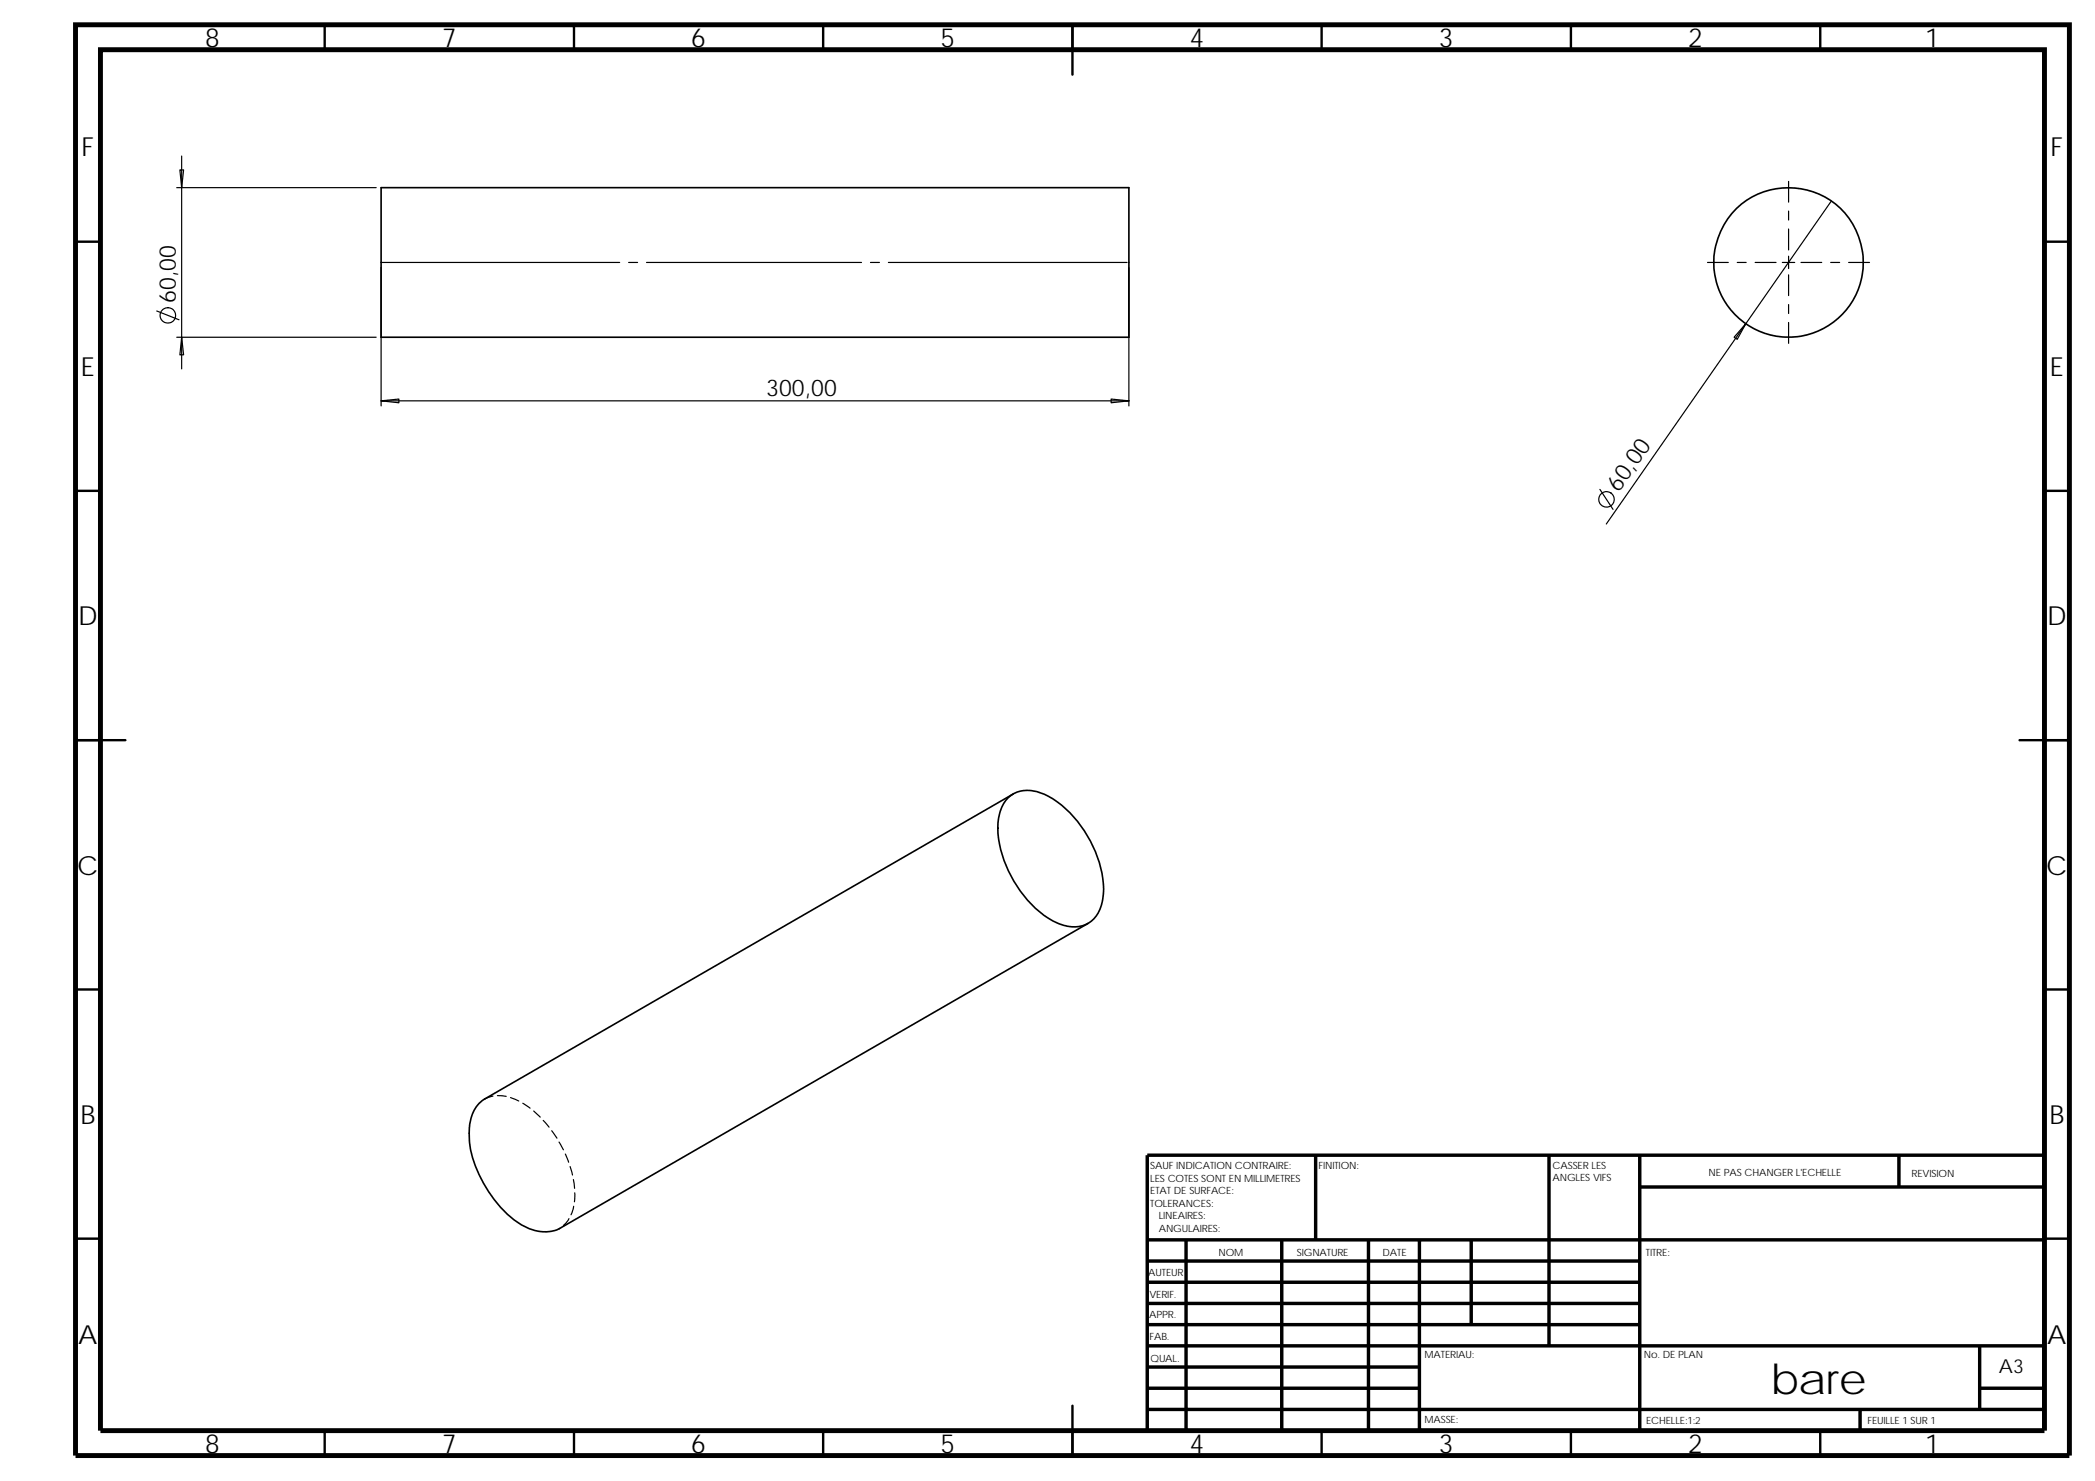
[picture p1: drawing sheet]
<svg xmlns="http://www.w3.org/2000/svg" width="297mm" height="210mm" viewBox="0 0 297 210" stroke-linecap="round" stroke-linejoin="round" font-family="sans-serif">
<g fill="none" stroke="#000" stroke-width=".34">
<path d="M46 3.5v3.5M81.4 3.5v3.5M116.7 3.5v3.5M152.1 3.5v7.1M187.4 3.5v3.5M222.7 3.5v3.5M258.1 3.5v3.5M10.7 34.3h3.5M289.9 34.3h3.5M10.7 69.6h3.5M289.9 69.6h3.5M10.7 104.9h7.1"/>
<path d="M286.3 104.9h7.1M10.7 140.3h3.5M289.9 140.3h3.5M10.7 175.6h3.5M289.9 175.6h3.5M152.1 199.3v7.1M46 202.8v3.6M81.4 202.8v3.6M116.7 202.8v3.6M187.4 202.8v3.6M222.7 202.8v3.6M258.1 202.8v3.6"/>
</g>
<g fill="none" stroke="#000" stroke-width=".49">
<path d="M162.7 178.8h69.8M162.7 175.8h127.2M168.2 175.8v27M181.7 175.8v27M186.5 163.8v12M194 175.8v27M201.2 175.8v27M208.6 175.8v12M219.6 163.8v27M232.5 168.3h57.4M232.5 163.8v39M269.2 163.8v4.5"/>
<path d="M289.9 163.8h-127.2v39M162.7 187.8h69.8M162.7 184.8h69.8M162.7 181.8h69.8M162.7 199.8h127.2M162.7 196.8h38.5M162.7 193.8h38.5M162.7 190.8h127.2M263.7 199.8v3M280.7 196.8h9.2M280.7 190.8v9"/>
</g>
<path d="M10.7 3.5h282.7v202.9h-282.7zM14.2 7h275.7v195.8h-275.7z" fill="none" stroke="#000" stroke-width=".7" stroke-linecap="butt"/>
<g fill="none" stroke="#000" stroke-width=".23">
<path d="M54 26.6h106.1v21.2h-106.1zM143.1 113a4.5 4.5 0 0 1 4.7-.5 15.1 15.1 0 0 1 7.7 8.7 11.3 11.3 0 0 1 .6 7.2 4 4 0 0 1-5.2 2.8 12.4 12.4 0 0 1-6.4-5.1 14.9 14.9 0 0 1-2.9-10.1 5.2 5.2 0 0 1 1.5-3zM143.7 112.6l-75 43.2a5 5 0 0 0-2.2 4.2 14.1 14.1 0 0 0 2.7 8.8 13.2 13.2 0 0 0 6.2 5.5 5.1 5.1 0 0 0 3.9-.1l75-43.3"/>
<circle cx="253.6" cy="37.2" r="10.6"/>
</g>
<g fill="none" stroke="#000" stroke-width=".17">
<path d="M25.1 26.6h28.2M25.5 24.1h.5l-.2 2.5zM25.8 22.1v25.7M54 37.2h33.9M54 37.9v19.7M89.1 37.2h1.3M91.7 37.2h30.4M123.4 37.2h1.3M126 37.2h33.8M160.1 37.9v19.7M242.1 37.2h2.9M246.3 37.2h1.3"/>
<path d="M248.9 37.2h2.9M252.7 37.2h1.8M253.6 25.7v3M253.6 29.9v1.3M253.6 32.5v2.9M253.6 36.3v1.8M253.6 39v2.9M255.4 37.2h2.9M259.6 37.2h1.2M259.6 28.5l-31.9 45.8M262.1 37.2h3M22.2 44.1l3.2 1.2"/>
<path d="M25.1 47.8h28.2M25.8 47.8l.2 2.5h-.5zM25.8 47.8v4.5M54 56.8l2.6-.2v.5zM54 56.8h106.1M157.5 56.6l2.6 .2-2.6 .3zM247.5 45.9l-1.2 2.2-.4-.3zM253.6 43.2v1.3M253.6 45.7v3M226.8 69.4l1.9 2.8M69.9 155.4l-1.2 .4M70.5 155.3l1.3 .1"/>
<path d="M72.4 155.6l1.2 .5M74.1 156.4l1.1 .7M75.7 157.5l.9 .9M77 158.9l.8 .9M78.2 160.3l.8 1.1M79.3 161.9l.6 1.1M79.4 174.2h-.1M80.2 163.6l.4 1.2M80.7 172.8l-.8 1M80.8 165.4l.4 1.2M81.3 167.2l.2 1.3M81.3 171l-.3 1.2"/>
<path d="M81.5 169.1l-.1 1.3"/>
<circle cx="23.8" cy="44.7" r="1.1"/>
<circle cx="227.8" cy="70.8" r="1.1"/>
</g>
<text font-size="6" x="251" y="197.7">bare</text>
<g font-size="3.7">
<text x="29.1" y="6.7">8</text>
<text x="62.7" y="6.7">7</text>
<text x="98" y="6.7">6</text>
<text x="133.3" y="6.7">5</text>
<text x="168.7" y="6.7">4</text>
<text x="204" y="6.7">3</text>
<text x="239.4" y="6.7">2</text>
<text x="272.9" y="6.7">1</text>
<text x="11.6" y="22.1">F</text>
<text x="290.7" y="22.1">F</text>
<text x="11.5" y="53.3">E</text>
<text x="290.6" y="53.3">E</text>
<text x="11.1" y="88.7">D</text>
<text x="290.3" y="88.7">D</text>
<text x="11" y="124">C</text>
<text x="290.1" y="124">C</text>
<text x="11.4" y="159.3">B</text>
<text x="290.6" y="159.3">B</text>
<text x="11.1" y="190.6">A</text>
<text x="290.3" y="190.6">A</text>
<text x="29.1" y="206">8</text>
<text x="62.7" y="206">7</text>
<text x="98" y="206">6</text>
<text x="133.3" y="206">5</text>
<text x="168.7" y="206">4</text>
<text x="204" y="206">3</text>
<text x="239.4" y="206">2</text>
<text x="272.9" y="206">1</text>
</g>
<g font-size="3.3">
<text x="25" y="42.9" transform="rotate(-90 25 42.9)">60,00</text>
<text x="108.6" y="56.1">300,00</text>
<text x="229.5" y="69.8" transform="rotate(-55 229.5 69.8)">60,00</text>
</g>
<text font-size="2.7" x="283.4" y="194.7">A3</text>
<g font-size="1.4">
<text x="163.1" y="165.8">SAUF INDICATION CONTRAIRE:</text>
<text x="163.1" y="167.6">LES COTES SONT EN MILLIMETRES</text>
<text x="186.9" y="165.8">FINITION:</text>
<text x="220.1" y="165.7">CASSER LES</text>
<text x="220.1" y="167.5">ANGLES VIFS</text>
<text x="242.2" y="166.8">NE PAS CHANGER L'ECHELLE</text>
<text x="271" y="166.9">REVISION</text>
<text x="163.1" y="169.3">ETAT DE SURFACE:</text>
<text x="163.1" y="171.1">TOLERANCES:</text>
<text x="164.3" y="172.9">LINEAIRES:</text>
<text x="164.3" y="174.6">ANGULAIRES:</text>
<text x="172.8" y="178.1">NOM</text>
<text x="183.9" y="178.1">SIGNATURE</text>
<text x="196" y="178.1">DATE</text>
<text x="233.4" y="178.1">TITRE:</text>
<text x="162.8" y="181">AUTEUR</text>
<text x="163" y="184">VERIF.</text>
<text x="162.9" y="186.9">APPR.</text>
<text x="163" y="189.9">FAB.</text>
<text x="163.1" y="193.1">QUAL.</text>
<text x="202" y="192.6">MATERIAU:</text>
<text x="233.1" y="192.6">No. DE PLAN</text>
<text x="202" y="201.8">MASSE:</text>
<text x="233.4" y="201.8">ECHELLE:1:2</text>
<text x="264.8" y="201.8">FEUILLE 1 SUR 1</text>
</g>
</svg>
